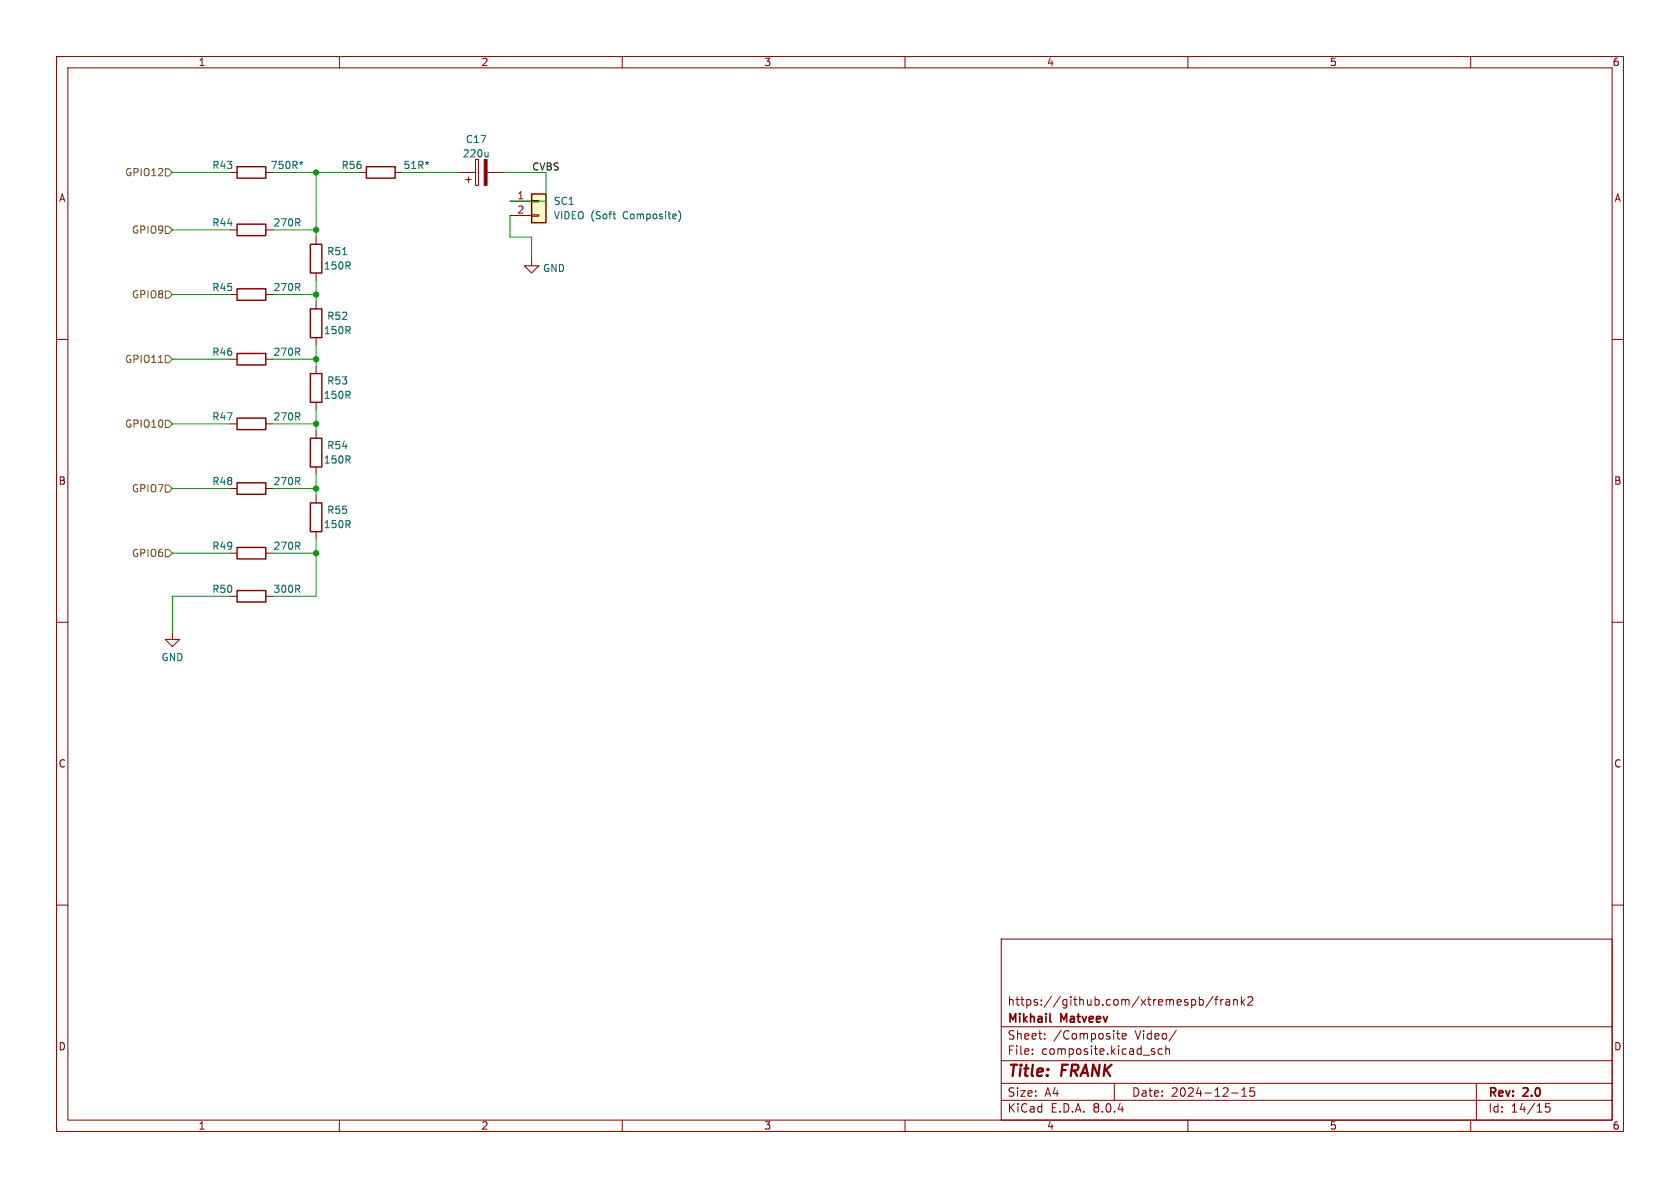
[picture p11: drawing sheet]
<svg xmlns="http://www.w3.org/2000/svg" width="297mm" height="210mm" viewBox="0 0 297 210" stroke-linecap="round" stroke-linejoin="round" font-family="sans-serif">
<g fill="none" stroke="#840000" stroke-width=".18">
<path d="M10 10h277v190h-277zM12 12h273v186h-273zM60 10v2M110 10v2M160 10v2M210 10v2M260 10v2M10 60h2M285 60h2M40.6 63.5h1.3M47 63.5h1.3M10 110h2"/>
<path d="M285 110h2M10 160h2M285 160h2M177 166h108v32h-108zM212 176.2v1.5M212 176.8l.5-.1 .2 .3v.4l-.1 .2h-.6M214.5 176.1l-1.3 2M214.7 176.7h.6M215.3 176.2l-.3 .2v1.3M215.8 176.7v1M216.2 176.7l-.2 .1-.2 .2M216.7 176.8h.6l.1 .9"/>
<path d="M217.4 177.1h-.5a.29 .29 0 0 0-.2 .3 .29 .29 0 0 0 .2 .3l.5-.1M218.1 176.8l.2-.1 .4 .1v.9M218.1 176.7v1M219.5 176.2v1.5M219.6 177.1l.4 .6M220 176.7l-.5 .6M220.6 176.3l.6-.1 .2 .1 .1 .3-1 1.1h1M60 198v2M110 198v2M160 198v2M177 194.5h108M177 191.5h108"/>
<path d="M177 187.5h108M177 181.5h108M182.5 186.3v.1M182.5 185.5v.1M184.7 183.6v.1M184.7 182.8v.1M197 191.5v3M197.4 182.7h.6M197.6 182.2v1.3l.4 .2M198.4 183.2l.7-.1-.1-.3-.4-.1-.2 .2 .1 .7h.5M204 185.9l.2 .2-.2 .3M204 185.4l.1 .1"/>
<path d="M205.5 185.5l-.5-.1-.3 .3v.4l.2 .2h.6M206.1 185.5l.2-.1 .4 .1v.9M206.1 184.9v1.5M208 182.1l-1.3 2M210 198v2M217.7 193.2h1.2M219.5 193.8h.9M219.5 192.7l.5-.4v1.5M221.7 192.3h-.7v.7l.2-.1h.5l.1 .3-.1 .5-.2 .1-.5-.1M260 198v2M261 191.5v6.5M274 195.1h-.8v.7l.2-.1h.5l.1 .3v.5l-.3 .1-.5-.1"/>
</g>
<path d="M185.6 180.5l.2 .2" fill="none" stroke="#840000" stroke-width=".3"/>
<path d="M41.9 62.5h5.1v2h-5.1z" fill="none" stroke="#840000" stroke-width=".25"/>
<path d="M94 34.3h2.5v5.1h-2.5z" fill="#ffffc2"/>
<g fill="none" stroke="#840000" stroke-width=".18">
<path d="M40.6 30.5h1.3M47 30.5h1.3M63.5 30.5h1.3M69.8 30.5h1.3M81.3 30.5h2.8M82.3 31.8h1M82.8 31.2v1.1M84.1 28.2h.5v4.6h-.5zM86.1 30.5h2.8M90.2 35.6h3.8M90.2 38.1h3.8M94 38h1.2v.2h-1.2z"/>
<path d="M94 35.4h1.2v.3h-1.2zM40.6 52.1h1.3M40.6 40.6h1.3M47 52.1h1.3M47 40.6h1.3M55.9 41.9v1.3M55.9 48.3v1.2M55.9 53.3v1.3M55.9 59.7v1.3M94 45.7v1.3h1.2l-1.2 1.3-1.3-1.3h1.3M40.6 74.9h1.3M47 74.9h1.3"/>
<path d="M55.9 64.8v1.2M55.9 71.1v1.3M55.9 76.2v1.3M40.6 97.8h1.3M40.6 86.4h1.3M47 97.8h1.3M47 86.4h1.3M55.9 82.6v1.2M55.9 87.6v1.3M55.9 94v1.3M30.5 111.8v1.2h1.2l-1.2 1.3-1.3-1.3h1.3M40.6 105.4h1.3"/>
<path d="M47 105.4h1.3"/>
</g>
<g fill="none" stroke="#840000" stroke-width=".25">
<path d="M41.9 39.6h5.1v2.1h-5.1zM41.9 29.5h5.1v2h-5.1zM64.8 29.5h5v2h-5zM94 34.3h2.5v5.1h-2.5zM41.9 51.1h5.1v2h-5.1zM54.9 54.6h2v5.1h-2zM54.9 43.2h2v5.1h-2zM41.9 73.9h5.1v2h-5.1zM54.9 77.5h2v5.1h-2zM54.9 66h2v5.1h-2zM41.9 96.8h5.1v2h-5.1zM41.9 85.3h5.1v2.1h-5.1z"/>
<path d="M54.9 88.9h2v5.1h-2zM41.9 104.4h5.1v2h-5.1z"/>
</g>
<path d="M52.9 28.7l.3 .1M53.2 28.5v.3M53.2 28.8l-.1 .3M53.2 28.8l.2 .3M53.6 28.7l-.4 .1M75.8 28.7l-.3 .1M86.3 26.9v.8M86.3 27.6l-.2 .1M108.4 37.8h.4M108.7 38.7h.1M120 37.2a1.46 1.46 0 0 1 0 2M60.6 45h.7" fill="none" stroke="#006464" stroke-width=".18"/>
<path d="M85.6 28.2h.5v4.6h-.5z" fill="#840000" stroke="#840000" stroke-width=".18"/>
<path d="M29.2 29.8h.6l.7 .7-.7 .6h-.6zM29.2 51.4h.6l.7 .7-.7 .6h-.6zM29.2 40h.6l.7 .6-.7 .7h-.6zM28 64.1h.8M29.2 74.3h.6l.7 .6-.7 .7h-.6zM29.2 62.9h.6l.7 .6-.7 .6h-.6zM29.2 97.2h.6l.7 .6-.7 .6h-.6zM29.2 85.7h.6l.7 .7-.7 .6h-.6z" fill="none" stroke="#725600" stroke-width=".18"/>
<g fill="none" stroke="#009600" stroke-width=".18">
<path d="M30.5 30.5h10.1M48.3 30.5h15.2M55.9 30.5v11.4M71.1 30.5h10.2M88.9 30.5h7.6v5.1h-6.3M90.2 38.1v3.8h3.8v3.8M30.5 52.1h10.1M30.5 40.6h10.1M48.3 52.1h7.6M48.3 40.6h7.6M55.9 49.5v3.8M30.5 63.5h10.1"/>
<path d="M30.5 74.9h10.1M48.3 63.5h7.6M48.3 74.9h7.6M55.9 61v3.8M55.9 72.4v3.8M30.5 86.4h10.1M30.5 97.8h10.1M48.3 86.4h7.6M48.3 97.8h7.6M55.9 83.8v3.8M55.9 95.3v10.1h-7.6M40.6 105.4h-10.1v6.4"/>
</g>
<g fill="#009600" stroke="#009600" stroke-width=".18">
<circle cx="55.9" cy="97.8" r=".46"/>
<circle cx="55.9" cy="86.4" r=".46"/>
<circle cx="55.9" cy="74.9" r=".46"/>
<circle cx="55.9" cy="63.5" r=".46"/>
<circle cx="55.9" cy="52.1" r=".46"/>
<circle cx="55.9" cy="30.5" r=".46"/>
<circle cx="55.9" cy="40.6" r=".46"/>
</g>
<g font-size="2.8" fill="#840000">
<text x="178" y="190.9">Title:</text>
<text x="187.7" y="190.9">FRANK</text>
</g>
<g font-size="2.1" fill="#840000">
<text x="178" y="178">https://github.com/xtremespb/frank2</text>
<text x="178" y="184">Sheet:</text>
<text x="178" y="181.2">Mikhail</text>
<text x="186.2" y="184">/Composite</text>
<text x="187.6" y="181.2">Matveev</text>
<text x="200.7" y="184">Video/</text>
<text x="178" y="186.7">File:</text>
<text x="184.1" y="186.7">composite.kicad_sch</text>
<text x="178" y="196.9">KiCad</text>
<text x="178" y="194.1">Size:</text>
<text x="184.7" y="194.1">A4</text>
<text x="185.7" y="196.9">E.D.A.</text>
<text x="193.3" y="196.9">8.0.4</text>
<text x="200" y="194.1">Date:</text>
<text x="207" y="194.1">2024-12-15</text>
<text x="263" y="194.3">Rev:</text>
<text x="263" y="196.9">Id:</text>
<text x="267.1" y="196.9">14/15</text>
<text x="269.4" y="194.3">2.0</text>
</g>
<g font-size="1.8" fill="#840000">
<text x="35" y="11.9">1</text>
<text x="85" y="11.9">2</text>
<text x="135" y="11.9">3</text>
<text x="185" y="11.9">4</text>
<text x="235" y="11.9">5</text>
<text x="285" y="11.9">6</text>
<text x="10.3" y="35.9">A</text>
<text x="285.3" y="35.9">A</text>
<text x="10.3" y="85.9">B</text>
<text x="285.3" y="85.9">B</text>
<text x="10.3" y="135.9">C</text>
<text x="285.3" y="135.9">C</text>
<text x="10.3" y="185.9">D</text>
<text x="285.3" y="185.9">D</text>
<text x="35" y="199.9">1</text>
<text x="85" y="199.9">2</text>
<text x="135" y="199.9">3</text>
<text x="185" y="199.9">4</text>
<text x="235" y="199.9">5</text>
<text x="285" y="199.9">6</text>
</g>
<g font-size="1.8" fill="#006464">
<text x="81.7" y="28">220u</text>
<text x="82.3" y="25.5">C17</text>
<text x="37.4" y="30.1">R43</text>
<text x="47.8" y="30.1">750R*</text>
<text x="60.3" y="30.1">R56</text>
<text x="71.2" y="30.1">51R*</text>
<text x="37.4" y="40.2">R44</text>
<text x="48.2" y="40.2">270R</text>
<text x="97.8" y="39">VIDEO (Soft</text>
<text x="97.8" y="36.4">SC1</text>
<text x="110.2" y="39">Composite)</text>
<text x="57.1" y="47.9">150R</text>
<text x="57.7" y="45.3">R51</text>
<text x="37.4" y="51.7">R45</text>
<text x="48.2" y="51.7">270R</text>
<text x="95.9" y="48.3">GND</text>
<text x="57.1" y="59.3">150R</text>
<text x="57.7" y="56.7">R52</text>
<text x="37.4" y="63.1">R46</text>
<text x="48.2" y="63.1">270R</text>
<text x="57.1" y="70.7">150R</text>
<text x="57.7" y="68.2">R53</text>
<text x="37.4" y="74.5">R47</text>
<text x="48.2" y="74.5">270R</text>
<text x="57.1" y="82.1">150R</text>
<text x="57.7" y="79.6">R54</text>
<text x="37.4" y="86">R48</text>
<text x="48.2" y="86">270R</text>
<text x="57.1" y="93.6">150R</text>
<text x="57.7" y="91">R55</text>
<text x="37.4" y="97.4">R49</text>
<text x="48.2" y="97.4">270R</text>
<text x="37.4" y="105">R50</text>
<text x="48.2" y="105">300R</text>
<text x="28.4" y="117.1">GND</text>
</g>
<g font-size="1.8" fill="#725600">
<text x="22" y="31.3">GPIO12</text>
<text x="23.2" y="41.5">GPIO9</text>
<text x="23.2" y="52.9">GPIO8</text>
<text x="22" y="64.4">GPIO11</text>
<text x="22" y="75.8">GPIO10</text>
<text x="23.2" y="87.2">GPIO7</text>
<text x="23.2" y="98.7">GPIO6</text>
</g>
<g font-size="1.8" fill="#a90000">
<text x="91.4" y="35.3">1</text>
<text x="91.4" y="37.8">2</text>
</g>
<text font-size="1.8" fill="#0f0f0f" x="94" y="30.2">CVBS</text>
</svg>
